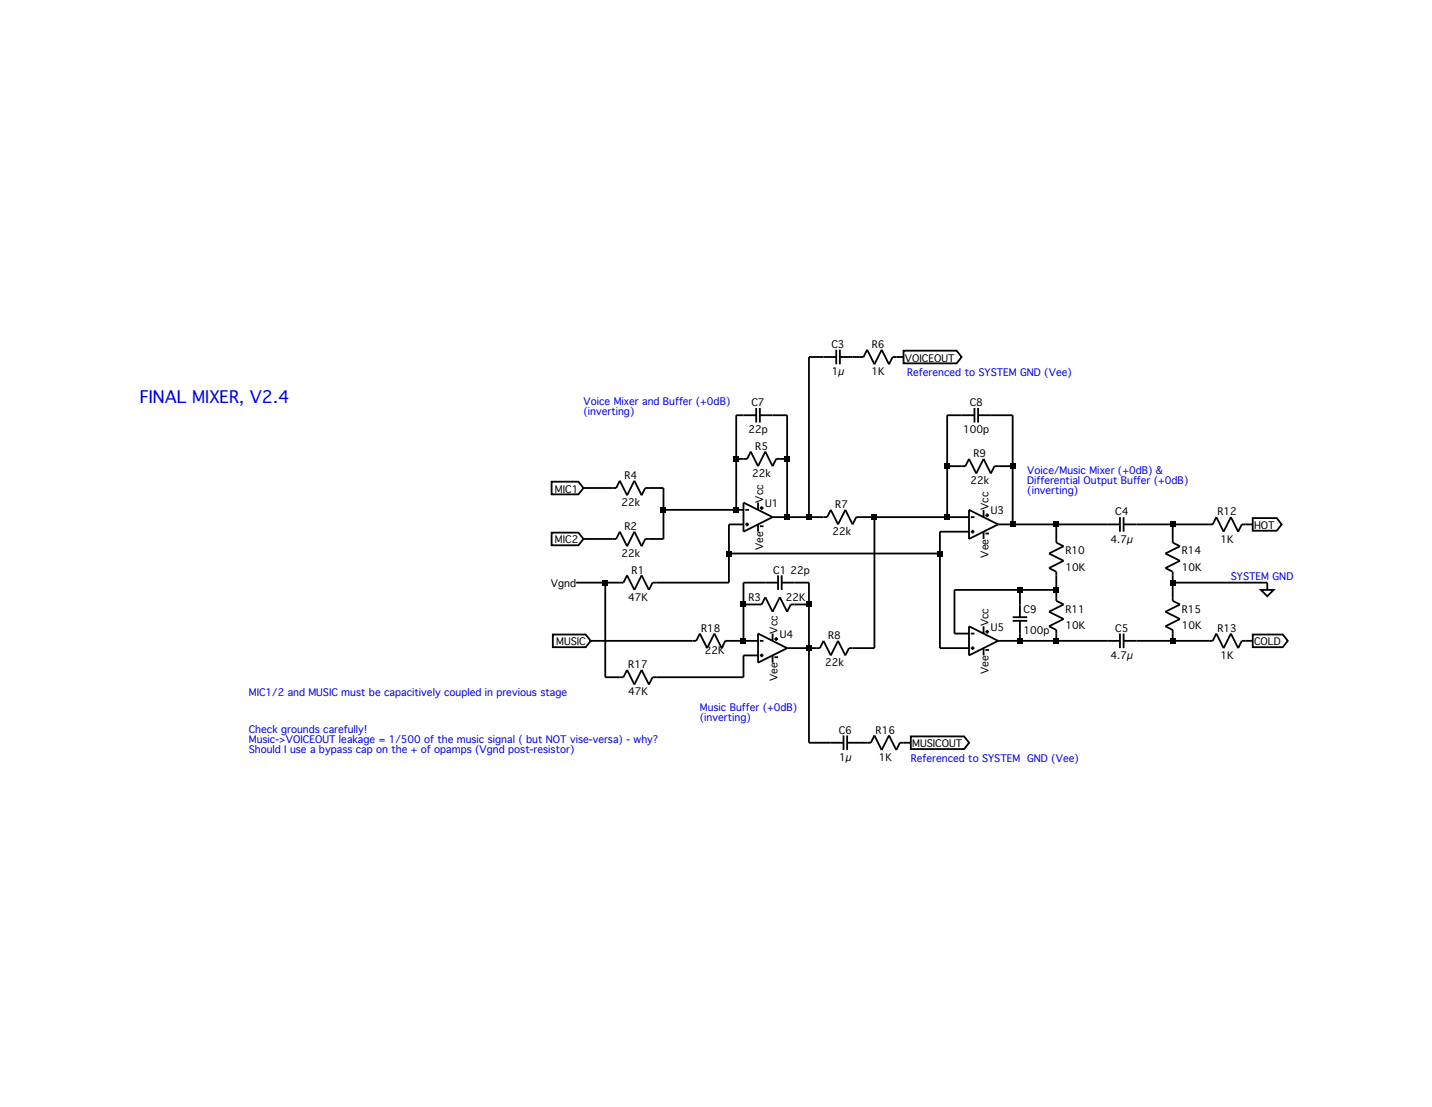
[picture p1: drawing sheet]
<svg xmlns="http://www.w3.org/2000/svg" width="279mm" height="216mm" viewBox="0 0 279 216" stroke-linecap="round" stroke-linejoin="round" font-family="sans-serif">
<g fill="none" stroke="#000" stroke-width=".35">
<path d="M147.5 79.6v2.8M148.3 79.6v2.8M163.2 69.6h-5.4v31.3M163.2 68.2v2.8M163.9 69.6h4.6l.7-1.4 1.4 2.8 1.4-2.8 1.5 2.8 .7-1.4h2.1M163.9 68.2v2.8M176.3 68.4h10.3l1 1.2-1 1.3h-10.3zM190.1 79.6v2.8M190.8 79.6v2.8M107.6 93.9h5.3l.9 1.3-.9 1.2h-5.3zM113.8 95.2h6.4l.7-1.4 1.5 2.8 1.4-2.8 1.4 2.8 .7-1.4h3.5v9.9h-3.5l-.7 1.4-1.4-2.8-1.4 2.8-1.5-2.8-.7 1.4h-6.4M129.4 99.4h15.7"/>
<path d="M143.6 89.5h2.2l.7-1.4 1.4 2.8 1.4-2.8 1.4 2.8 .8-1.4h2.1M145.1 98l5.6 2.9-5.6 2.8zM145.4 99.4h.7M147.5 81h-3.9v18.4M147.9 98v1.4M148.3 99.1h.7M148.3 81h5.3v19.9M148.6 98.7v.7M184.8 90.9h3.6l.7-1.4 1.4 2.8 1.4-2.8 1.4 2.8 .7-1.4h3.6M189.1 99.4l5.6 2.9-5.6 2.8zM190.1 81h-5.3v19.9M190.8 81h6.8v21.3"/>
<path d="M191.9 99.4v1.5M107.6 103.9h5.3l.9 1.2-.9 1.3h-5.3zM118.1 113.6v18.5h3.5l.8-1.4 1.4 2.8 1.4-2.8 1.4 2.8 .7-1.4h17.8v-4.3h2.8M142.2 108h41.2M145.1 102.3h-2.9v11.3h-14.9l-.7 1.5-1.4-2.9-1.4 2.9-1.4-2.9-.8 1.4h-9.2M145.1 117.9h3.5l.7-1.4 1.4 2.8 1.5-2.8 1.4 2.8 .7-1.4h3.5M145.4 102.3h.7M145.8 101.9v.7M147.9 102.3v1.4M148.3 102.6h.7M150.7 100.9h10.7l.7-1.5 1.4 2.9 1.4-2.9 1.5 2.9 .7-1.4h22M151.8 113.6h-6.7v11.4"/>
<path d="M151.8 112.2v2.9M152.5 113.6h5.3v31.3h6.8M152.5 112.2v2.9M170.6 100.9v25.5h-5l-.7 1.4-1.4-2.8-1.4 2.8-1.4-2.8-.7 1.4h-6.4M189.1 103.7h-5.7v22.7h5.7M189.4 100.9h.7M189.4 103.7h.7M189.8 103.3v.8M191.9 103.7v1.4M192.3 100.5h.7M192.3 104.1h.7M192.6 100.1v.8"/>
<path d="M194.7 102.3h23.8M199 115.1v5.3M206.1 102.3v3.5l1.4 .7-2.8 1.5 2.8 1.4-2.8 1.4 1.4 .7v5.7l1.4 .7-2.8 1.4 2.8 1.4-2.8 1.4 1.4 .8v2.1M206.1 115.1h-19.9v8.5h2.9M218.5 100.9v2.8M219.2 102.3h17.4l.7-1.4 1.4 2.8 1.5-2.8 1.4 2.8 .7-1.4h2.1M219.2 100.9v2.8M228.8 102.3v3.5l1.4 .7-2.8 1.5 2.8 1.4-2.8 1.4 1.4 .7v5.7l1.4 .7-2.8 1.4 2.8 1.4-2.8 1.4 1.4 .8v2.1M228.8 113.6h18.5v1.5M244.4 101h4.7l1 1.3-1 1.2h-4.7zM246 115.1h2.5l-1.2 1.2zM107.9 123.8h6.4l1 1.2-1 1.2h-6.4z"/>
<path d="M115.3 125h20.5l.7-1.4 1.5 2.8 1.4-2.8 1.4 2.8 .7-1.4h6.4M147.9 123.6l5.7 2.8-5.7 2.8zM148.3 125h.7M148.3 127.8h.7M148.6 127.5v.7M150.7 123.6v1.4M150.7 127.8v1.4M151.1 124.6h.7M151.1 128.2h.7M151.5 124.3v.7M189.1 122.1l5.6 2.9-5.6 2.8zM189.4 126.4h.7"/>
<path d="M189.4 123.6h.7M189.8 126.1v.7M191.9 122.1v1.5M191.9 126.4v1.4M192.3 123.2h.7M192.3 126.8h.7M192.6 122.9v.7M194.7 125h23.8M197.6 120.4h2.8M197.6 121.1h2.8M199 121.1v3.9M218.5 123.6v2.8"/>
<path d="M219.2 125h17.4l.7-1.4 1.4 2.8 1.5-2.8 1.4 2.8 .7-1.4h2.1M219.2 123.6v2.8M244.4 123.8h5.9l1 1.2-1 1.2h-5.9zM164.6 143.4v2.9M165.3 144.9h4.6l.7-1.5 1.4 2.9 1.5-2.9 1.4 2.9 .7-1.4h2.1M165.3 143.4v2.9M177.7 143.6h10.4l1 1.3-1 1.2h-10.4z"/>
</g>
<g fill="#000">
<path d="M128.9 98.9h1.1v1.1h-1.1zM143.1 89h1.1v1h-1.1zM143.1 98.9h1.1v1.1h-1.1zM153.1 89h1v1h-1zM184.3 90.4h1v1.1h-1zM197.1 90.4h1v1.1h-1zM117.6 113.1h1v1.1h-1zM141.7 107.4h1.1v1.1h-1.1zM144.5 117.4h1.1v1h-1.1zM153.1 100.3h1v1.1h-1zM157.3 100.3h1.1v1.1h-1.1zM157.3 117.4h1.1v1h-1.1z"/>
<path d="M170.1 100.3h1v1.1h-1zM182.9 107.4h1v1.1h-1zM184.3 100.3h1v1.1h-1zM197.1 101.7h1v1.1h-1zM198.5 114.5h1v1.1h-1zM205.6 101.7h1v1.1h-1zM205.6 114.5h1v1.1h-1zM228.3 101.7h1v1.1h-1zM228.3 113.1h1v1.1h-1zM144.5 124.5h1.1v1h-1.1zM157.3 125.9h1.1v1h-1.1zM198.5 124.5h1v1h-1z"/>
<path d="M205.6 124.5h1v1h-1zM228.3 124.5h1v1h-1z"/>
</g>
<text font-size="3.3" fill="#0000e6" x="27.3" y="78.7">FINAL MIXER, V2.4</text>
<g font-size="2">
<text x="162.2" y="67.9">C3</text>
<text x="170.1" y="67.9">R6</text>
<text x="176.6" y="70.5">VOICEOUT</text>
<text x="162.3" y="73.2">1µ</text>
<text x="170" y="73.2">1K</text>
<text x="146.6" y="79.2">C7</text>
<text x="189.2" y="79.2">C8</text>
<text x="146" y="84.5">22p</text>
<text x="147.4" y="87.7">R5</text>
<text x="187.9" y="84.5">100p</text>
<text x="190" y="89.1">R9</text>
<text x="121.8" y="93.4">R4</text>
<text x="146.8" y="93">22k</text>
<text x="189.4" y="94.5">22k</text>
<text x="108.3" y="96.1">MIC1</text>
<text x="121.2" y="98.7">22k</text>
<text x="148.9" y="98" transform="rotate(-90 148.9 98)">Vcc</text>
<text x="149.3" y="98.9">U1</text>
<text x="163" y="99.1">R7</text>
<text x="192.9" y="99.4" transform="rotate(-90 192.9 99.4)">Vcc</text>
<text x="193.3" y="100.3">U3</text>
<text x="217.6" y="100.5">C4</text>
<text x="237.6" y="100.5">R12</text>
<text x="108.3" y="106">MIC2</text>
<text x="121.8" y="103.3">R2</text>
<text x="148.9" y="107.4" transform="rotate(-90 148.9 107.4)">Vee</text>
<text x="162.4" y="104.4">22k</text>
<text x="216.7" y="105.8">4.7µ</text>
<text x="238.2" y="105.8">1K</text>
<text x="244.7" y="103.2">HOT</text>
<text x="121.2" y="108.7">22k</text>
<text x="123.2" y="111.9">R1</text>
<text x="150.9" y="111.9">C1</text>
<text x="154.3" y="111.9">22p</text>
<text x="192.9" y="108.8" transform="rotate(-90 192.9 108.8)">Vee</text>
<text x="207.9" y="108.1">R10</text>
<text x="207.9" y="111.3">10K</text>
<text x="230.6" y="108.1">R14</text>
<text x="230.6" y="111.3">10K</text>
<text x="107.5" y="114.5">Vgnd</text>
<text x="122.5" y="117.2">47K</text>
<text x="146" y="117.2">R3</text>
<text x="153.3" y="117.2">22K</text>
<text x="199.7" y="119.5">C9</text>
<text x="207.9" y="119.5">R11</text>
<text x="230.6" y="119.5">R15</text>
<text x="108.5" y="125.9">MUSIC</text>
<text x="136.8" y="123.2">R18</text>
<text x="151.7" y="123.6" transform="rotate(-90 151.7 123.6)">Vcc</text>
<text x="152.2" y="124.4">U4</text>
<text x="161.6" y="124.6">R8</text>
<text x="192.9" y="122.1" transform="rotate(-90 192.9 122.1)">Vcc</text>
<text x="193.3" y="123">U5</text>
<text x="199.7" y="123.7">100p</text>
<text x="207.9" y="122.7">10K</text>
<text x="217.6" y="123.2">C5</text>
<text x="230.6" y="122.7">10K</text>
<text x="237.6" y="123.2">R13</text>
<text x="244.7" y="125.9">COLD</text>
<text x="122.6" y="130.3">R17</text>
<text x="137.5" y="127.6">22K</text>
<text x="161" y="129.9">22k</text>
<text x="192.9" y="131.5" transform="rotate(-90 192.9 131.5)">Vee</text>
<text x="216.7" y="128.5">4.7µ</text>
<text x="238.2" y="128.5">1K</text>
<text x="122.5" y="135.6">47K</text>
<text x="151.7" y="132.9" transform="rotate(-90 151.7 132.9)">Vee</text>
<text x="163.6" y="143.1">C6</text>
<text x="170.8" y="143.1">R16</text>
<text x="163.7" y="148.4">1µ</text>
<text x="171.4" y="148.4">1K</text>
<text x="178" y="145.7">MUSICOUT</text>
</g>
<g font-size="2" fill="#0000e6">
<text x="177" y="73.4">Referenced to SYSTEM GND (Vee)</text>
<text x="113.8" y="79">Voice Mixer and Buffer (+0dB)</text>
<text x="113.8" y="81">(inverting)</text>
<text x="200.4" y="92.5">Voice/Music Mixer (+0dB) &amp;</text>
<text x="200.4" y="94.5">Differential Output Buffer (+0dB)</text>
<text x="200.4" y="96.4">(inverting)</text>
<text x="240.2" y="113.1">SYSTEM GND</text>
<text x="48.5" y="135.8">MIC1/2 and MUSIC must be capacitively coupled in previous stage</text>
<text x="48.5" y="142.9">Check grounds carefully!</text>
<text x="136.5" y="138.6">Music Buffer (+0dB)</text>
<text x="136.5" y="140.6">(inverting)</text>
<text x="48.5" y="144.9">Music-&gt;VOICEOUT leakage = 1/500 of the music signal ( but NOT vise-versa) - why?</text>
<text x="48.5" y="146.8">Should I use a bypass cap on the + of opamps (Vgnd post-resistor)</text>
<text x="177.7" y="148.6">Referenced to SYSTEM GND (Vee)</text>
</g>
</svg>
